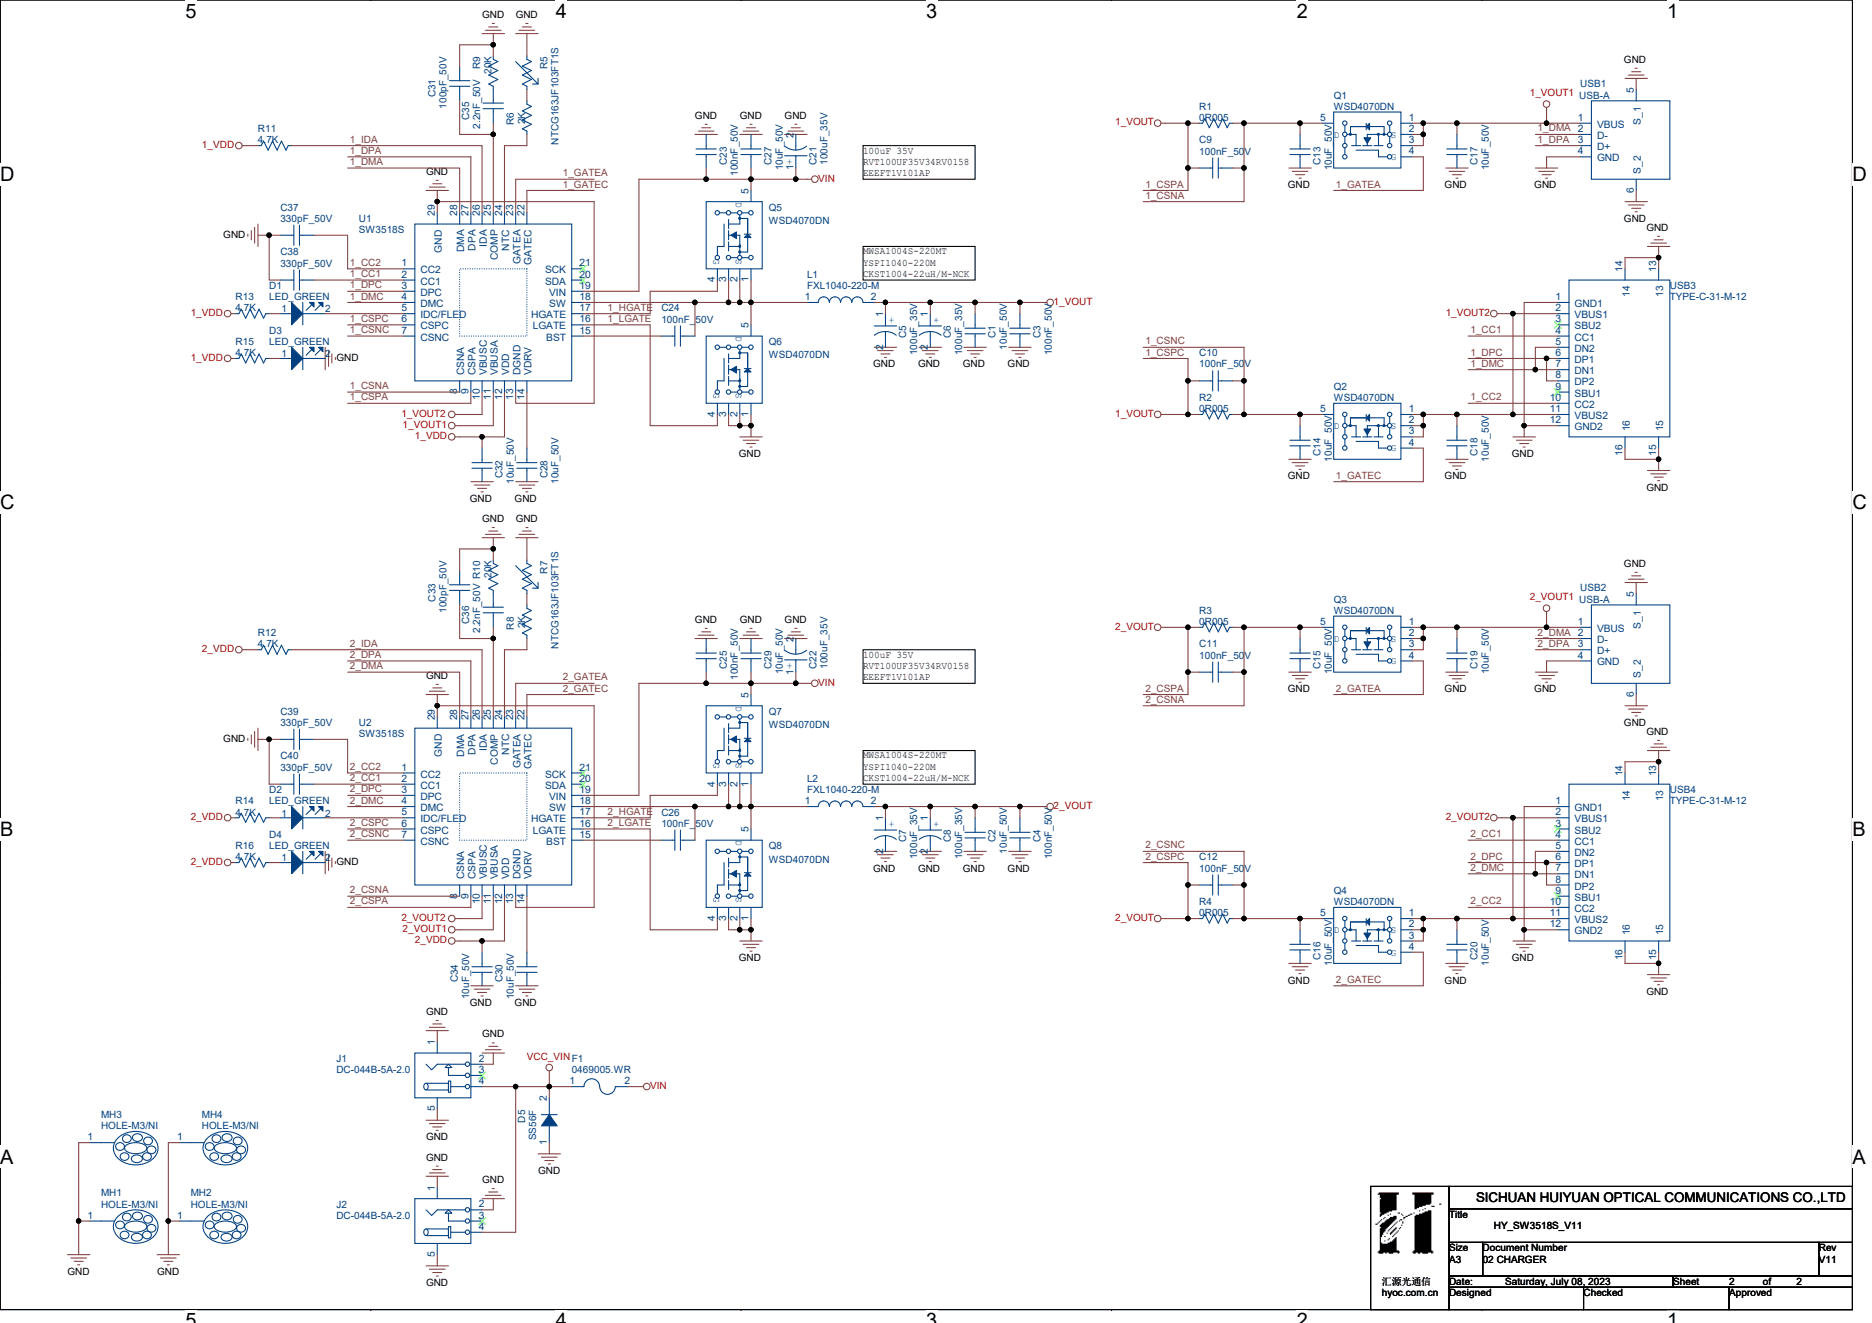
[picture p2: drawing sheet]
# OrCAD Capture schematic HY_SW3518S_V11.DSN

## Sheets
1 01 COVER: title: HY_SW3518S_V11; rev: V11; note: 01 COVER
2 02 CHARGER: size A3; note: 02 CHARGER

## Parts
C1  10uF_50V  [C1206]
C2  10uF_50V  [C1206]
C3  100nF_50V  [C0402]
C4  100nF_50V  [C0402]
C5  100uF_35V  [CAP-SMD-6R3X5R8]
C6  100uF_35V  [CAP-SMD-6R3X5R8]
C7  100uF_35V  [CAP-SMD-6R3X5R8]
C8  100uF_35V  [CAP-SMD-6R3X5R8]
C9  100nF_50V  [C0402]
C10  100nF_50V  [C0402]
C11  100nF_50V  [C0402]
C12  100nF_50V  [C0402]
C13  10uF_50V  [C1206]
C14  10uF_50V  [C1206]
C15  10uF_50V  [C1206]
C16  10uF_50V  [C1206]
C17  10uF_50V  [C1206]
C18  10uF_50V  [C1206]
C19  10uF_50V  [C1206]
C20  10uF_50V  [C1206]
C21  100uF_35V  [CAP-SMD-6R3X5R8]
C22  100uF_35V  [CAP-SMD-6R3X5R8]
C23  100nF_50V  [C0402]
C24  100nF_50V  [C0402]
C25  100nF_50V  [C0402]
C26  100nF_50V  [C0402]
C27  10uF_50V  [C1206]
C28  10uF_50V  [C1206]
C29  10uF_50V  [C1206]
C30  10uF_50V  [C1206]
C31  100pF_50V  [C0402]
C32  10uF_50V  [C1206]
C33  100pF_50V  [C0402]
C34  10uF_50V  [C1206]
C35  2.2nF_50V  [C0402]
C36  2.2nF_50V  [C0402]
C37  330pF_50V  [C0402]
C38  330pF_50V  [C0402]
C39  330pF_50V  [C0402]
C40  330pF_50V  [C0402]
D1  LED_GREEN
D2  LED_GREEN
D3  LED_GREEN
D4  LED_GREEN
D5  SS56F  [SMAF]
F1  0469005.WR  [FUSE1206]
J1  DC-044B-5A-2.0  [DC-044B-5A-2R0]
J2  DC-044B-5A-2.0  [DC-044B-5A-2R0]
L1  FXL1040-220-M  [L10040]
L2  FXL1040-220-M  [L10040]
MH1  HOLE-M3/NI  [HOLE6R90X3R40]
MH2  HOLE-M3/NI  [HOLE6R90X3R40]
MH3  HOLE-M3/NI  [HOLE6R90X3R40]
MH4  HOLE-M3/NI  [HOLE6R90X3R40]
Q1  WSD4070DN  [DFN3X3]
Q2  WSD4070DN  [DFN3X3]
Q3  WSD4070DN  [DFN3X3]
Q4  WSD4070DN  [DFN3X3]
Q5  WSD4070DN  [DFN3X3]
Q6  WSD4070DN  [DFN3X3]
Q7  WSD4070DN  [DFN3X3]
Q8  WSD4070DN  [DFN3X3]
R1  0R005  [R2512]
R2  0R005  [R2512]
R3  0R005  [R2512]
R4  0R005  [R2512]
R5  NTCG163JF103FT1S  [R0603]
R6  2K  [R0402]
R7  NTCG163JF103FT1S  [R0603]
R8  2K  [R0402]
R9  20K  [R0402]
R10  20K  [R0402]
R11  4.7K  [R0402]
R12  4.7K  [R0402]
R13  4.7K  [R0402]
R14  4.7K  [R0402]
R15  4.7K  [R0402]
R16  4.7K  [R0402]
U1  SW3518S  [QFN28-4x4X0R4-2R4X2R4]
U2  SW3518S  [QFN28-4x4X0R4-2R4X2R4]
USB1  USB-A  [USB-A-SMD]
USB2  USB-A  [USB-A-SMD]
USB3  TYPE-C-31-M-12  [TYPE-C-31-M-12]
USB4  TYPE-C-31-M-12  [TYPE-C-31-M-12]

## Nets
GND: C1.1 C2.1 C3.1 C4.1 C5.2 C6.2 C7.2 C8.2 C13.1 C14.1 C15.1 C16.1 C17.1 C18.1 C19.1 C20.1 C21.2 C22.2 C23.2 C25.2 C27.2 C28.1 C29.2 C30.1 C31.1 C32.1 C33.1 C34.1 C37.1 C38.1 C39.1 C40.1 D3.2(CATHODE) D4.2(CATHODE) D5.1(ANODE) J1.1 J1.2 J1.5 J2.1 J2.2 J2.5 MH1.1 MH2.1 MH3.1 MH4.1 Q6.1(S1) Q6.2(S2) Q6.3(S3) Q8.1(S1) Q8.2(S2) Q8.3(S3) R5.2 R7.2 R9.2 R10.2 U1.13(DGND) U1.29(GND) U2.13(DGND) U2.29(GND) USB1.4(GND) USB1.5(S_1) USB1.6(S_2) USB2.4(GND) USB2.5(S_1) USB2.6(S_2) USB3.1(GND1) USB3.12(GND2) USB3.13 USB3.14 USB3.15 USB3.16 USB4.1(GND1) USB4.12(GND2) USB4.13 USB4.14 USB4.15 USB4.16
VCC_VIN: D5.2(ANODE) F1.1 J1.4 J2.4
VIN: C21.1 C22.1 C23.1 C25.1 C27.1 C29.1 F1.2 Q5.5(D1) Q7.5(D1) U1.19(VIN) U2.19(VIN)
1_CC1: C38.2 U1.2(CC1) USB3.4(CC1)
1_CC2: C37.2 U1.1(CC2) USB3.10(CC2)
1_CSNA: C9.2 C13.2 Q1.5(D1) R1.1 U1.8(CSNA)
1_CSNC: C10.2 C14.2 Q2.5(D1) R2.1 U1.7(CSNC)
1_DMA: U1.28(DMA) USB1.2(D-)
1_DMC: U1.4(DMC) USB3.5(DN2) USB3.7(DN1)
1_DPA: U1.27(DPA) USB1.3(D+)
1_DPC: U1.3(DPC) USB3.6(DP1) USB3.8(DP2)
1_GATEA: Q1.4(G) U1.23(GATEA)
1_GATEC: Q2.4(G) U1.22(GATEC)
1_HGATE: Q5.4(G) U1.17(HGATE)
1_IDA: R11.2 U1.26(IDA)
1_LGATE: Q6.4(G) U1.16(LGATE)
1_VDD: C32.2 R11.1 R13.1 R15.1 U1.12(VDD)
1_VOUT: C1.2 C3.2 C5.1 C6.1 C9.1 C10.1 L1.2(B) R1.2 R2.2 U1.6(CSPC) U1.9(CSPA)
1_VOUT1: C17.2 Q1.1(S1) Q1.2(S2) Q1.3(S3) U1.11(VBUSA) USB1.1(VBUS)
1_VOUT2: C18.2 Q2.1(S1) Q2.2(S2) Q2.3(S3) U1.10(VBUSC) USB3.2(VBUS1) USB3.11(VBUS2)
2_CC1: C40.2 U2.2(CC1) USB4.4(CC1)
2_CC2: C39.2 U2.1(CC2) USB4.10(CC2)
2_CSNA: C11.2 C15.2 Q3.5(D1) R3.1 U2.8(CSNA)
2_CSNC: C12.2 C16.2 Q4.5(D1) R4.1 U2.7(CSNC)
2_DMA: U2.28(DMA) USB2.2(D-)
2_DMC: U2.4(DMC) USB4.5(DN2) USB4.7(DN1)
2_DPA: U2.27(DPA) USB2.3(D+)
2_DPC: U2.3(DPC) USB4.6(DP1) USB4.8(DP2)
2_GATEA: Q3.4(G) U2.23(GATEA)
2_GATEC: Q4.4(G) U2.22(GATEC)
2_HGATE: Q7.4(G) U2.17(HGATE)
2_IDA: R12.2 U2.26(IDA)
2_LGATE: Q8.4(G) U2.16(LGATE)
2_VDD: C34.2 R12.1 R14.1 R16.1 U2.12(VDD)
2_VOUT: C2.2 C4.2 C7.1 C8.1 C11.1 C12.1 L2.2(B) R3.2 R4.2 U2.6(CSPC) U2.9(CSPA)
2_VOUT1: C19.2 Q3.1(S1) Q3.2(S2) Q3.3(S3) U2.11(VBUSA) USB2.1(VBUS)
2_VOUT2: C20.2 Q4.1(S1) Q4.2(S2) Q4.3(S3) U2.10(VBUSC) USB4.2(VBUS1) USB4.11(VBUS2)
N17558621: D1.1(ANODE) R13.2
N17558623: D1.2(CATHODE) U1.5(IDC/FLED)
N17567967: C28.2 U1.14(VDRV)
N17568286: C24.1 U1.15(BST)
N17568309: C24.2 L1.1(A) Q5.1(S1) Q5.2(S2) Q5.3(S3) Q6.5(D1) U1.18(SW)
N17570446: C31.2 C35.2 U1.25(COMP)
N17571182: D3.1(ANODE) R15.2
N17571361: R6.1 U1.24(NTC)
N17571370: R5.1 R6.2
N17583390: R7.1 R8.2
N17583392: C33.2 C36.2 U2.25(COMP)
N17583509: R8.1 U2.24(NTC)
N17583777: C26.2 L2.1(A) Q7.1(S1) Q7.2(S2) Q7.3(S3) Q8.5(D1) U2.18(SW)
N17583899: D2.1(ANODE) R14.2
N17583901: D2.2(CATHODE) U2.5(IDC/FLED)
N17583968: C26.1 U2.15(BST)
N17584041: D4.1(ANODE) R16.2
N17584091: C30.2 U2.14(VDRV)
N17591977: C36.1 R10.1
N17591986: C35.1 R9.1

Not connected (* = marked no-connect by the designer): J1 3*; J2 3*; U1 20(SDA)* 21(SCK)*; U2 20(SDA)* 21(SCK)*; USB3 3(SBU2)* 9(SBU1)*; USB4 3(SBU2)* 9(SBU1)*

## Notes on the sheets
sheet 1
- COVER
- Schematics Block:
- SW3518S,A+C输出
- Revision
- Description
- Date
- Drawn
- Checked
- V10
- init
- 2021-01-28
- xxxlzjxxx
- V11
- 1、修改适配侨威40W电源尺寸
- 2023-07-04
- xxxlzjxxx
- Power Block:
- Schematics Index:
- BUG
- 01 COVER
- 02 USB
sheet 2
- 100uF 35V
- RVT100UF35V34RV0158
- EEEFT1V101AP
- MWSA1004S-220MT
- CKST1004-22uH/M-NCK
- YSPI1040-220M
- 100uF 35V
- RVT100UF35V34RV0158
- EEEFT1V101AP
- MWSA1004S-220MT
- YSPI1040-220M
- CKST1004-22uH/M-NCK
